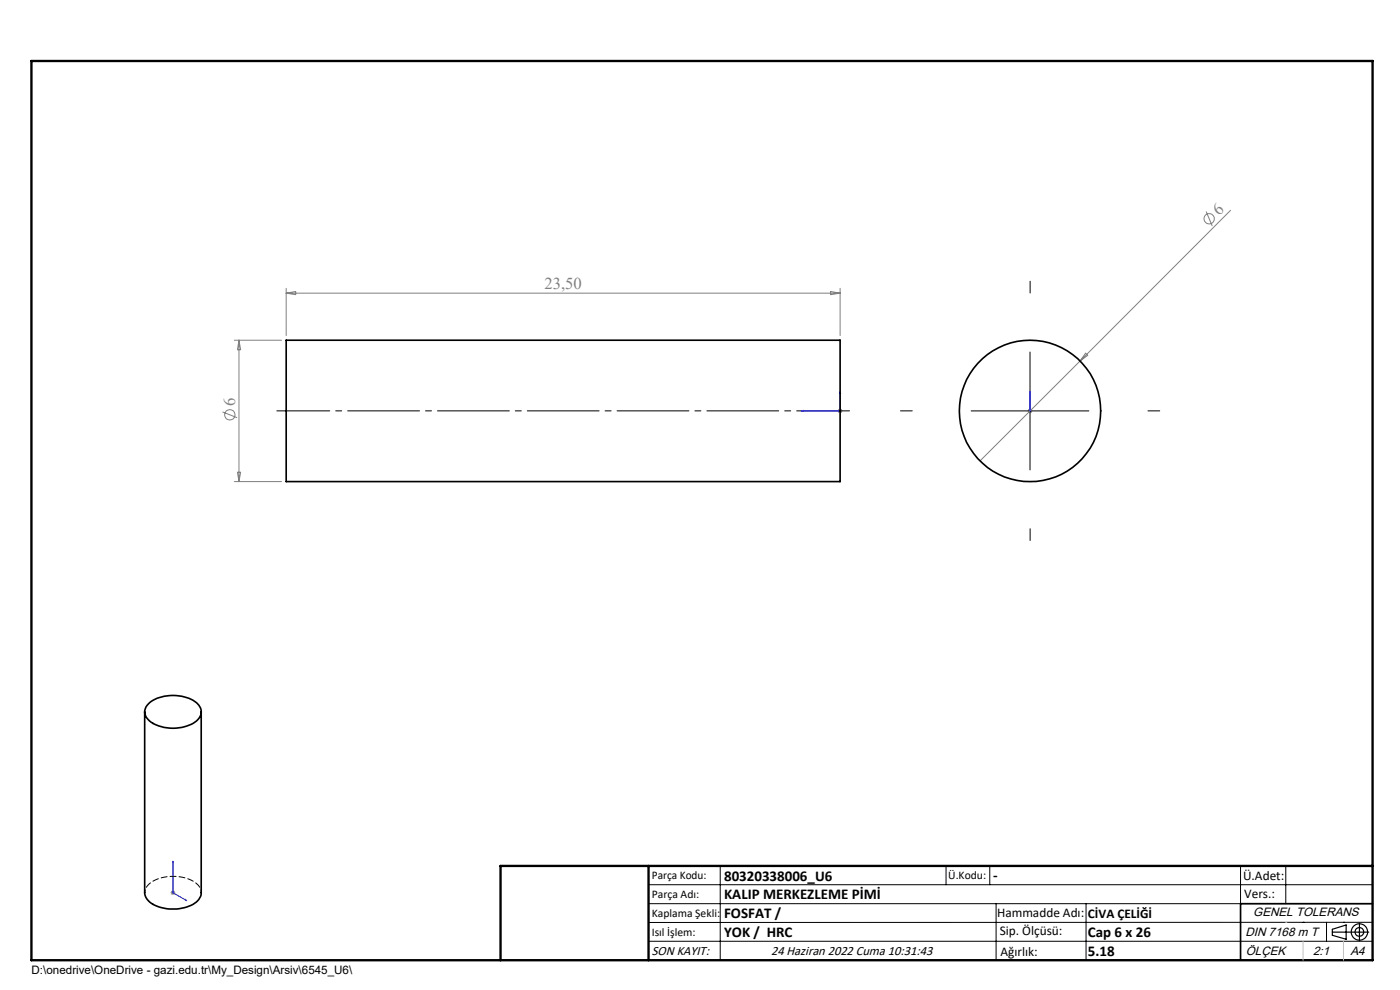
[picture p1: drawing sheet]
<svg xmlns="http://www.w3.org/2000/svg" width="297mm" height="210mm" viewBox="0 0 297 210" stroke-linecap="round" stroke-linejoin="round" font-family="sans-serif">
<g fill="none" stroke="#808080" stroke-width=".21">
<path d="M255.9 44.9l1.3 3M261.1 44.6l-53.2 53.2M49.7 72.2h10M50.7 72.2v30M50.7 72.2l.3 2h-.6zM60.7 61.2v10M60.7 62.2h117.5M60.7 62.2l2-.4v.7zM176.2 61.8l2 .4-2 .3zM178.2 61.2v10M230.3 74.9l.5 .5-1.7 1.2zM47.2 87.4l3.1 1.2"/>
<path d="M177.7 87.2h1M177.9 86.8l.7 .7M178.2 86.7v1M178.6 86.8l-.7 .7M218 87.2h1M218.2 86.8l.7 .7M218.5 86.7v1M49.7 102.2h10M50.4 100.2h.6l-.3 2zM36.2 189.4h1M36.3 189l.7 .7M36.7 188.9v1"/>
<path d="M37 189l-.7 .7"/>
<circle cx="256.5" cy="46.4" r="1.09"/>
<circle cx="48.8" cy="88" r="1.09"/>
</g>
<g fill="none" stroke="#000" stroke-width=".25">
<path d="M282.6 197.7h7.8M282.6 197.1l3-.9v3l-3-.8zM288.4 195.8v3.8M106.2 203.7h185"/>
<circle cx="288.4" cy="197.7" r="1.74"/>
<circle cx="288.4" cy="197.7" r=".93"/>
</g>
<path d="M170 87.2l.4-.1v.2zM178.2 83.1l.1 .4h-.2zM178.2 83.1v4.1h-8.2M218.5 83.1v.4v-.4M218.5 87.1v.2zM218.5 87.2h.1M218.5 83.1v4.1M36.7 182.7v6.7l2.9 1.7M36.7 182.7l.1 .3-.2-.1zM39.3 190.8l.3 .3-.3-.1z" fill="none" stroke="#00f" stroke-width=".21"/>
<path d="M218.5 62.2v-2.5M193.5 87.2h-2.5M243.5 87.2h2.5M218.5 112.2v2.5" fill="none" stroke="#000" stroke-width=".21" stroke-dasharray="15.2 1.3 1.3 1.3"/>
<path d="M58.7 87.2h121.5" fill="none" stroke="#000" stroke-width=".21" stroke-dasharray="15.2 1.3 1.3 1.3" stroke-dashoffset="4"/>
<g fill="none" stroke="#000" stroke-width=".21">
<path d="M218.5 74.7v25M206 87.2h25M137.6 187.7h153.6M137.6 191.7h153.6M137.6 199.7h153.6M152.8 183.7v20M200.7 183.7v4M210 183.7v4M211.3 191.7v12M230.4 191.7v12M263.2 183.7v20M272.8 183.7v8"/>
<path d="M276.4 195.6h.1M281.4 195.6v4.1M285 195.6h.1M291.2 195.6l-153.6 .1"/>
</g>
<path d="M291.2 191.7h-28v12" fill="none" stroke="#000" stroke-width=".35"/>
<path d="M6.7 12.9h284.5v190.8h-284.5zM137.6 183.7v20M291.2 183.7h-185v20" fill="none" stroke="#000" stroke-width=".5"/>
<path d="M276.4 199.7v4M285 199.7v4" fill="none" stroke="#c0c0c0" stroke-width=".21"/>
<path d="M272.8 195.6h.1" fill="none" stroke="#c0c0c0" stroke-width=".25"/>
<g fill="#00f">
<path d="M178.2 83.1l.1 .4h-.2zM170 87.2l.4-.1v.2z"/>
<path d="M39.3 190.8l.3 .3-.3-.1zM36.7 182.7l.1 .3-.2-.1zM218.5 83.1v.4zM218.5 87.1v.2z"/>
</g>
<g fill="none" stroke="#000" stroke-width=".35">
<path d="M60.7 72.2h117.5v30h-117.5zM30.7 151v38.4a3.8 3.8 0 0 0 3.1 3 8.8 8.8 0 0 0 8.1-1.3l.6-.9 .2-.7v-38.5M31.8 149a8.7 8.7 0 0 1 10.1 .3 2.37 2.37 0 0 1-.6 3.9 8.7 8.7 0 0 1-9.8-.5 2.27 2.27 0 0 1 .3-3.7z"/>
<circle cx="218.5" cy="87.2" r="15"/>
</g>
<path d="M42.7 189.4a3.7 3.7 0 0 0-3.1-3.1 8.8 8.8 0 0 0-8.1 1.4l-.6 .9-.2 .8" fill="none" stroke="#000" stroke-width=".21" stroke-dasharray="1.3 .6" stroke-dashoffset=".7"/>
<g font-size="3.5" fill="#808080">
<text x="258.6" y="45.9" transform="rotate(-45 258.6 45.9)">6</text>
<text x="115.5" y="61.3">23,50</text>
<text x="49.9" y="86.2" transform="rotate(-90 49.9 86.2)">6</text>
</g>
<g font-size="3.2">
<text x="153.6" y="186.8">80320338006_U6</text>
<text x="153.6" y="190.8">KALIP MERKEZLEME PİMİ</text>
<text x="210.7" y="186.6">-</text>
<text x="153.6" y="194.8">FOSFAT /</text>
<text x="153.6" y="198.8">YOK / HRC</text>
<text x="230.8" y="198.7">Cap 6 x 26</text>
<text x="230.8" y="202.8">5.18</text>
</g>
<g font-size="2.8">
<text x="263.7" y="186.7">Ü.Adet:</text>
<text x="263.9" y="190.5">Vers.:</text>
<text x="211.5" y="194.5">Hammadde Adı:</text>
<text x="230.8" y="194.7">CİVA ÇELİĞİ</text>
<text x="138.3" y="202.6">SON KAYIT:</text>
<text x="163.6" y="202.6">24 Haziran 2022 Cuma 10:31:43</text>
<text x="212.1" y="198.4">Sip. Ölçüsü:</text>
<text x="212.2" y="202.7">Ağırlık:</text>
</g>
<g font-size="2.6">
<text x="265.9" y="194.4">GENEL TOLERANS</text>
<text x="264.2" y="198.5">DIN 7168 m T</text>
<text x="264.3" y="202.6">ÖLÇEK</text>
<text x="278.5" y="202.6">2:1</text>
<text x="286.5" y="202.6">A4</text>
</g>
<g font-size="2.5">
<text x="138.3" y="186.4">Parça Kodu:</text>
<text x="138.3" y="190.5">Parça Adı:</text>
<text x="201.2" y="186.5">Ü.Kodu:</text>
<text x="138.3" y="194.5">Kaplama Şekli:</text>
<text x="138.3" y="198.6">Isıl İşlem:</text>
<text x="6.7" y="206.7">D:\onedrive\OneDrive - gazi.edu.tr\My_Design\Arsiv\6545_U6\</text>
</g>
</svg>
